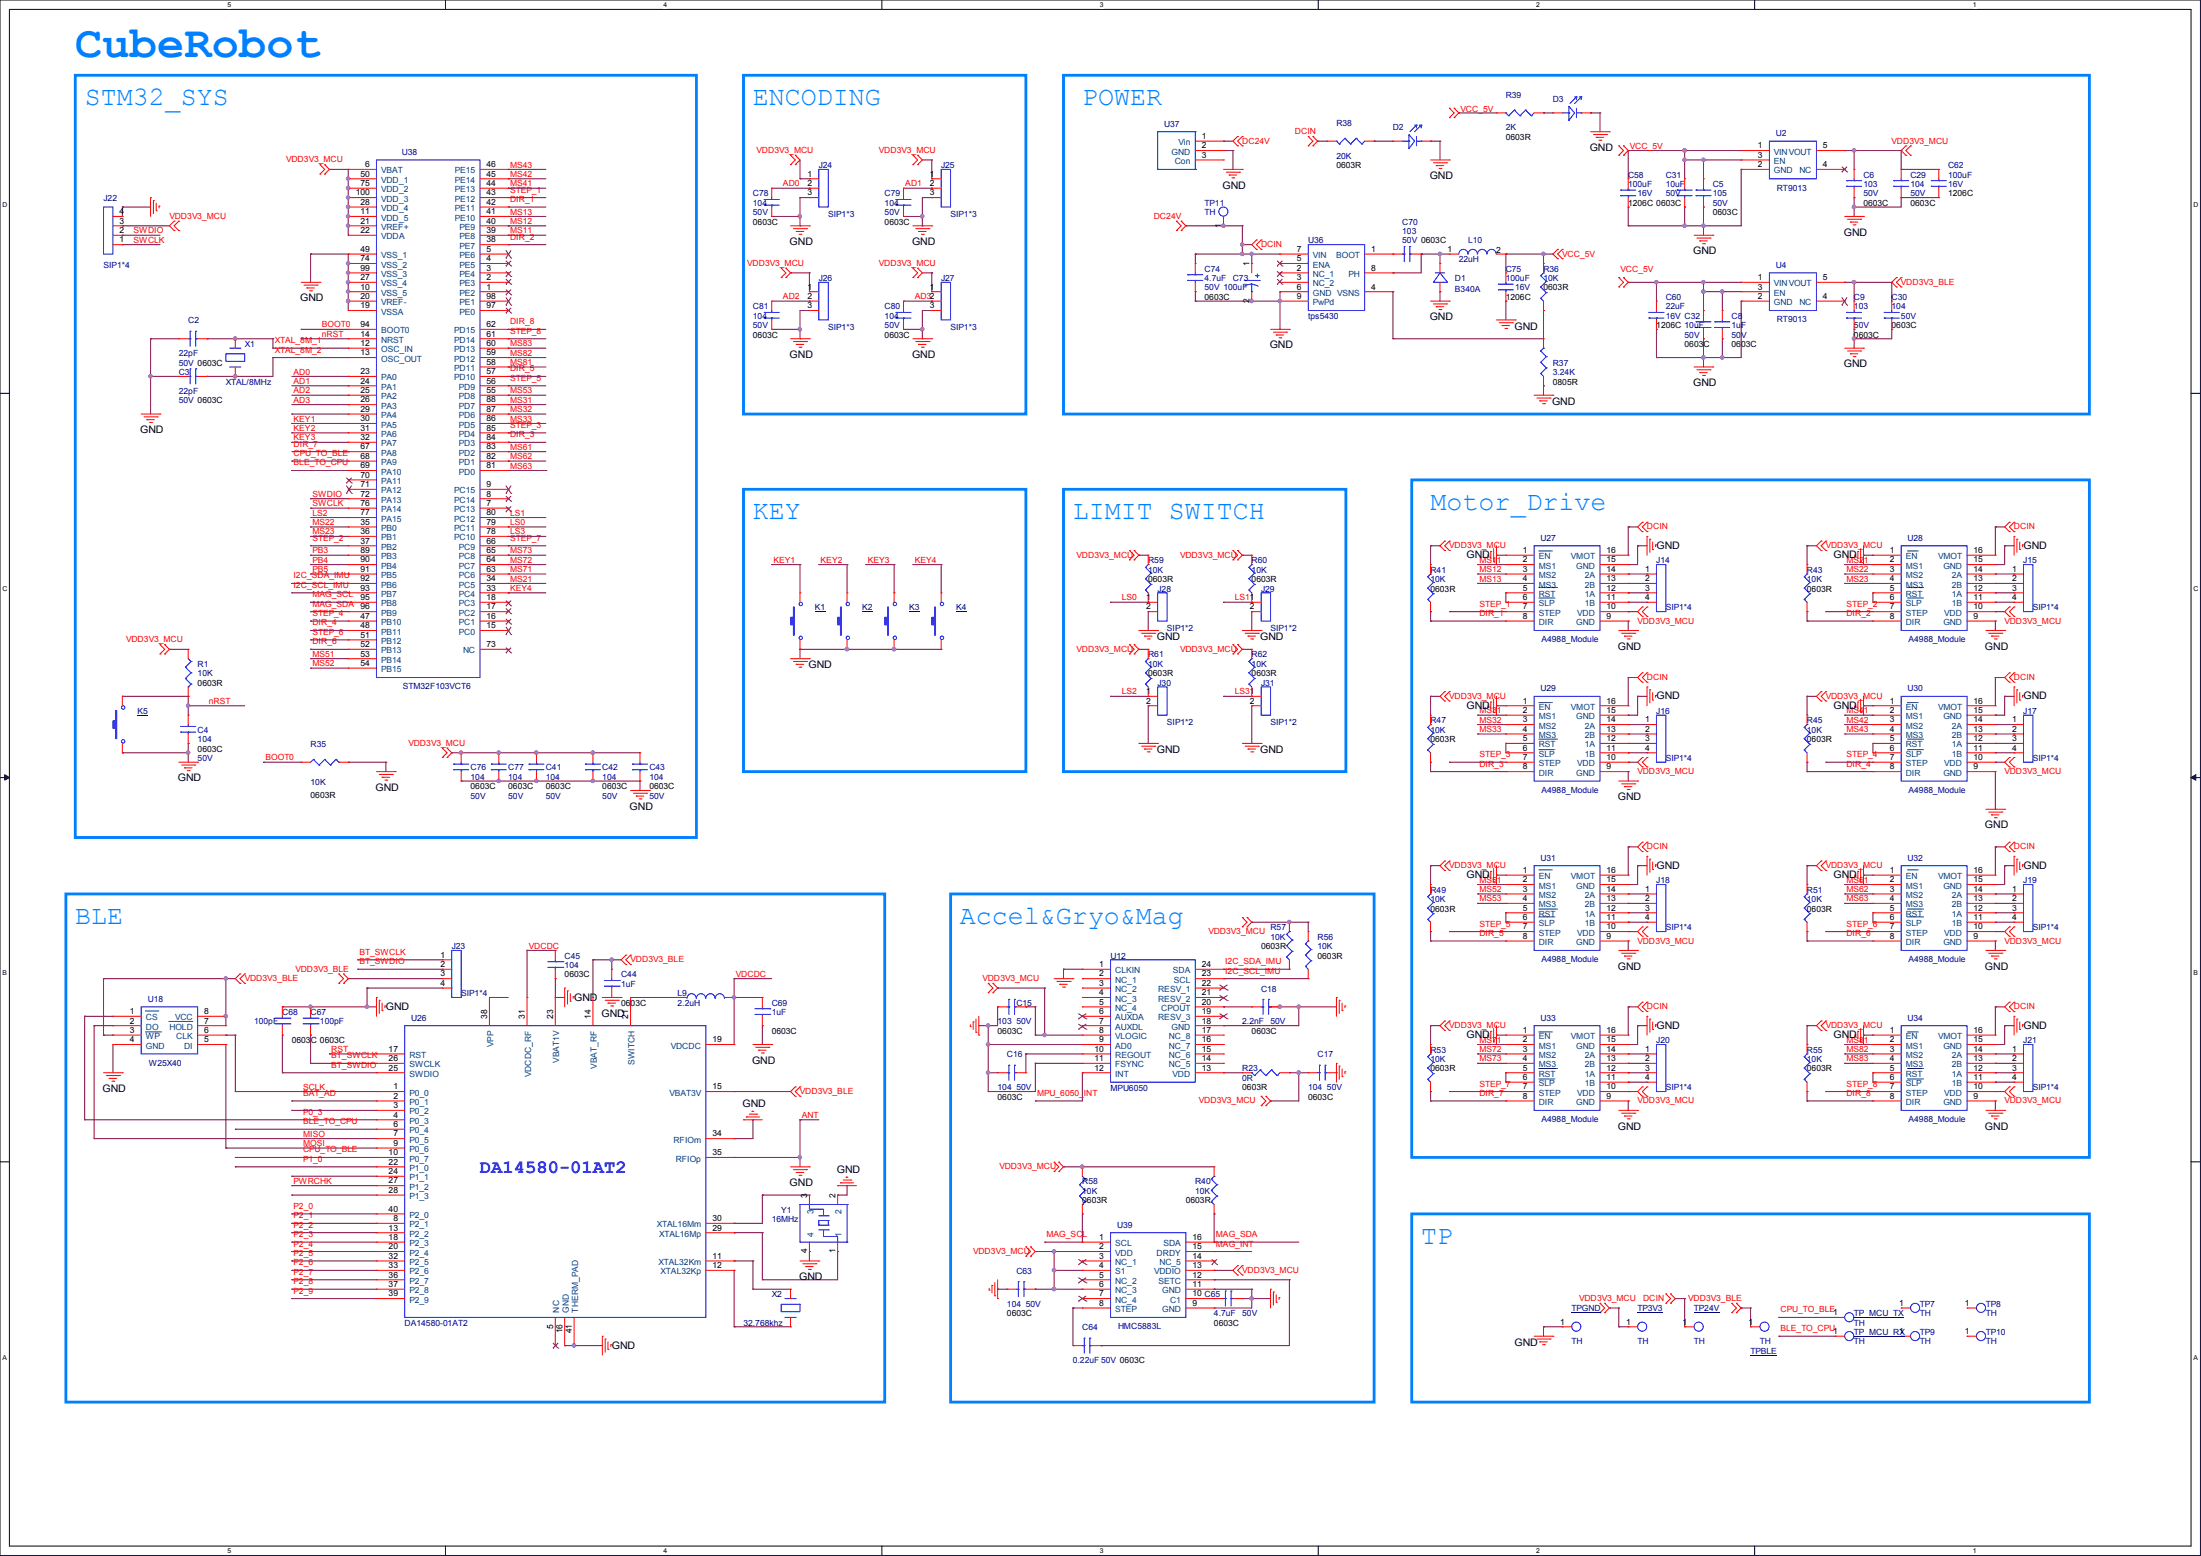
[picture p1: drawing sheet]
# OrCAD Capture schematic Cube_Robot.DSN
size A2

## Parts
C2  22pF  [0603C]
C3  22pF  [0603C]
C4  104  [0603C]
C5  105  [0603C]
C6  103  [0603C]
C8  1uF  [0603C]
C9  103  [0603C]
C15  103  [0603C]
C16  104  [0603C]
C17  104  [0603C]
C18  2.2nF  [0603C]
C29  104  [0603C]
C30  104  [0603C]
C31  10uF  [0603C]
C32  10uF  [0603C]
C41  104  [0603C]
C42  104  [0603C]
C43  104  [0603C]
C44  1uF  [0603C]
C45  104  [0603C]
C58  100uF  [1206C]
C60  22uF  [1206C]
C62  100uF  [1206C]
C63  104  [0603C]
C64  0.22uF  [0603C]
C65  4.7uF  [0603C]
C67  100pF  [0603C]
C68  100pF  [0603C]
C69  1uF  [0603C]
C70  103  [0603C]
C73  100uF  [CAP-5R0-10X13]
C74  4.7uF  [0603C]
C75  100uF  [1206C]
C76  104  [0603C]
C77  104  [0603C]
C78  104  [0603C]
C79  104  [0603C]
C80  104  [0603C]
C81  104  [0603C]
D1  B340A  [SMA]
D2  LED  [0603LED]
D3  LED  [0603LED]
J14  SIP1*4  [SIP-4-2R5]
J15  SIP1*4  [SIP-4-2R5]
J16  SIP1*4  [SIP-4-2R5]
J17  SIP1*4  [SIP-4-2R5]
J18  SIP1*4  [SIP-4-2R5]
J19  SIP1*4  [SIP-4-2R5]
J20  SIP1*4  [SIP-4-2R5]
J21  SIP1*4  [SIP-4-2R5]
J22  SIP1*4  [SIP-4-2R5]
J23  SIP1*4  [SIP-4-2R5]
J24  SIP1*3  [SIP-3-2R5]
J25  SIP1*3  [SIP-3-2R5]
J26  SIP1*3  [SIP-3-2R5]
J27  SIP1*3  [SIP-3-2R5]
J28  SIP1*2  [SIP-2-2R5]
J29  SIP1*2  [SIP-2-2R5]
J30  SIP1*2  [SIP-2-2R5]
J31  SIP1*2  [SIP-2-2R5]
K1  KEY  [KEY0_37x0_62]
K2  KEY  [KEY0_37x0_62]
K3  KEY  [KEY0_37x0_62]
K4  KEY  [KEY0_37x0_62]
K5  KEY  [KEY0_37x0_62]
L9  2.2uH  [0402L]
L10  22uH  [SMDPL-10R4X10R4X3R0]
R1  10K  [0603R]
R23  0R  [0603R]
R35  10K  [0603R]
R36  10K  [0603R]
R37  3.24K  [0805R]
R38  20K  [0603R]
R39  2K  [0603R]
R40  10K  [0603R]
R41  10K  [0603R]
R43  10K  [0603R]
R45  10K  [0603R]
R47  10K  [0603R]
R49  10K  [0603R]
R51  10K  [0603R]
R53  10K  [0603R]
R55  10K  [0603R]
R56  10K  [0603R]
R57  10K  [0603R]
R58  10K  [0603R]
R59  10K  [0603R]
R60  10K  [0603R]
R61  10K  [0603R]
R62  10K  [0603R]
TP3V3  TH  [TP_TH]
TP7  TH  [HOLES-3R00]
TP8  TH  [HOLES-3R00]
TP9  TH  [HOLES-3R00]
TP10  TH  [HOLES-3R00]
TP11  TH  [TP_TH]
TP24V  TH  [TP_TH]
TP_MCU_RX  TH  [TP_TH]
TP_MCU_TX  TH  [TP_TH]
TPBLE  TH  [TP_TH]
TPGND  TH  [TP_TH]
U2  RT9013  [SOT23-5]
U4  RT9013  [SOT23-5]
U12  MPU6050  [QFN24]
U18  W25X40  [SOP8_NOPAD]
U26  DA14580-01AT2  [QFN40_5_5]
U27  A4988_Module  [A4988]
U28  A4988_Module  [A4988]
U29  A4988_Module  [A4988]
U30  A4988_Module  [A4988]
U31  A4988_Module  [A4988]
U32  A4988_Module  [A4988]
U33  A4988_Module  [A4988]
U34  A4988_Module  [A4988]
U36  tps5430  [SOP8]
U37  DC005  [DC005]
U38  STM32F103VCT6  [LQFP100]
U39  HMC5883L  [HMC5883L]
X1  XTAL/8MHz  [HC-49]
X2  32.768khz  [0805R]
Y1  16MHz  [OSC-4P-3R2X2R5-SMD]

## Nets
GND: C2.1 C3.1 C4.1 C5.1 C6.1 C8.1 C9.1 C15.1 C16.1 C17.2 C18.2 C29.1 C30.1 C31.1 C32.1 C41.1 C42.1 C43.1 C44.2 C45.2 C58.1 C60.1 C62.1 C63.1 C65.2 C67.1 C68.1 C69.2 C73.2 C74.1 C75.1 C76.1 C77.1 C78.1 C79.1 C80.1 C81.1 D1.1 D2.2 D3.2 J22.4 J23.4 J24.3 J25.3 J26.3 J27.3 J28.2 J29.2 J30.2 J31.2 K1.1 K2.1 K3.1 K4.1 K5.1 R35.2 R37.1 TPGND.1 U2.2(GND) U4.2(GND) U12.1(CLKIN) U12.9(AD0) U12.11(FSYNC) U12.18(GND) U18.4(GND) U26.16(GND) U26.23(VBAT1V) U26.34(RFIOm) U26.35(RFIOp) U26.41(THERM_PAD) U27.1(~{EN}) U27.9(GND) U27.15(GND) U28.1(~{EN}) U28.9(GND) U28.15(GND) U29.1(~{EN}) U29.9(GND) U29.15(GND) U30.1(~{EN}) U30.9(GND) U30.15(GND) U31.1(~{EN}) U31.9(GND) U31.15(GND) U32.1(~{EN}) U32.9(GND) U32.15(GND) U33.1(~{EN}) U33.9(GND) U33.15(GND) U34.1(~{EN}) U34.9(GND) U34.15(GND) U36.6(GND) U36.9(PwPd) U37.2(GND) U38.10(VSS_5) U38.19(VSSA) U38.20(VREF-) U38.27(VSS_4) U38.49(VSS_1) U38.74(VSS_2) U38.99(VSS_3) U39.9(GND) U39.11(GND) Y1.2 Y1.4
VCC_5V: C5.2 C8.2 C31.2 C32.2 C58.2 C60.2 C75.2 L10.2 R36.2 R39.2 U2.1(VIN) U2.3(EN) U4.1(VIN) U4.3(EN)
VDD3V3_BLE: C9.2 C30.2 C44.1 J23.3 TPBLE.1 U4.5(VOUT) U18.3(~{WP}) U18.7(~{HOLD}) U18.8(VCC) U26.14(VBAT_RF) U26.15(VBAT3V)
VDD3V3_MCU: C6.2 C15.2 C17.1 C29.2 C41.2 C42.2 C43.2 C62.2 C63.2 C76.2 C77.2 J22.3 J24.1 J25.1 J26.1 J27.1 R1.1 R23.1 R40.2 R41.2 R43.2 R45.2 R47.2 R49.2 R51.2 R53.2 R55.2 R56.2 R57.2 R58.1 R59.2 R60.2 R61.2 R62.2 TP3V3.1 U2.5(VOUT) U12.8(VLOGIC) U27.10(VDD) U28.10(VDD) U29.10(VDD) U30.10(VDD) U31.10(VDD) U32.10(VDD) U33.10(VDD) U34.10(VDD) U38.6(VBAT) U38.11(VDD_5) U38.21(VREF+) U38.22(VDDA) U38.28(VDD_4) U38.50(VDD_1) U38.75(VDD_2) U38.100(VDD_3) U39.2(VDD) U39.4(S1) U39.6(NC_3) U39.13(VDDIO)
AD0: C78.2 J24.2 U38.23(PA0)
AD1: C79.2 J25.2 U38.24(PA1)
AD2: C81.2 J26.2 U38.25(PA2)
AD3: C80.2 J27.2 U38.26(PA3)
BAT_AD: U26.2(P0_1)
BLE_TO_CPU: TP_MCU_RX.1 U26.6(P0_4) U38.69(PA10)
BOOT0: R35.1 U38.94(BOOT0)
BT_SWCLK: C67.2 J23.1 U26.26(SWCLK)
BT_SWDIO: C68.2 J23.2 U26.25(SWDIO)
CPU_TO_BLE: TP_MCU_TX.1 U26.10(P0_7) U38.68(PA9)
DC24V: C73.1 C74.2 R38.2 TP11.1 TP24V.1 U27.16(VMOT) U28.16(VMOT) U29.16(VMOT) U30.16(VMOT) U31.16(VMOT) U32.16(VMOT) U33.16(VMOT) U34.16(VMOT) U36.7(VIN) U37.1(Vin)
DIR_1: R41.1 U27.8(DIR) U38.42(PE11)
DIR_2: R43.1 U28.8(DIR) U38.38(PE7)
DIR_3: R47.1 U29.8(DIR) U38.84(PD3)
DIR_4: R45.1 U30.8(DIR) U38.48(PB11)
DIR_5: R49.1 U31.8(DIR) U38.57(PD10)
DIR_6: R51.1 U32.8(DIR) U38.52(PB13)
DIR_7: R53.1 U33.8(DIR) U38.67(PA8)
DIR_8: R55.1 U34.8(DIR) U38.62(PD15)
I2C_SCL_IMU: R56.1 U12.23(SCL) U38.93(PB7)
I2C_SDA_IMU: R57.1 U12.24(SDA) U38.92(PB6)
KEY1: K1.2 U38.30(PA5)
KEY2: K2.2 U38.31(PA6)
KEY3: K3.2 U38.32(PA7)
KEY4: K4.2 U38.33(PC4)
LS0: J28.1 R59.1 U38.79(PC11)
LS1: J29.1 R60.1 U38.80(PC12)
LS2: J30.1 R61.1 U38.77(PA15)
LS3: J31.1 R62.1 U38.78(PC10)
MAG_INT: U39.15(DRDY)
MAG_SCL: R58.2 U38.95(PB8) U39.1(SCL)
MAG_SDA: R40.1 U38.96(PB9) U39.16(SDA)
MISO: U18.2(DO) U26.7(P0_5)
MOSI: U18.5(DI) U26.9(P0_6)
MPU_6050_INT: U12.12(INT)
MS11: U27.2(MS1) U38.39(PE8)
MS12: U27.3(MS2) U38.40(PE9)
MS13: U27.4(MS3) U38.41(PE10)
MS21: U28.2(MS1) U38.34(PC5)
MS22: U28.3(MS2) U38.35(PB0)
MS23: U28.4(MS3) U38.36(PB1)
MS31: U29.2(MS1) U38.88(PD7)
MS32: U29.3(MS2) U38.87(PD6)
MS33: U29.4(MS3) U38.86(PD5)
MS41: U30.2(MS1) U38.44(PE13)
MS42: U30.3(MS2) U38.45(PE14)
MS43: U30.4(MS3) U38.46(PE15)
MS51: U31.2(MS1) U38.53(PB14)
MS52: U31.3(MS2) U38.54(PB15)
MS53: U31.4(MS3) U38.55(PD8)
MS61: U32.2(MS1) U38.83(PD2)
MS62: U32.3(MS2) U38.82(PD1)
MS63: U32.4(MS3) U38.81(PD0)
MS71: U33.2(MS1) U38.63(PC6)
MS72: U33.3(MS2) U38.64(PC7)
MS73: U33.4(MS3) U38.65(PC8)
MS81: U34.2(MS1) U38.58(PD11)
MS82: U34.3(MS2) U38.59(PD12)
MS83: U34.4(MS3) U38.60(PD13)
NC_1: U12.2(NC_1)
NC_2: U12.3(NC_2)
NC_3: U12.4(NC_3)
NC_4: U12.5(NC_4)
NC_5: U12.14(NC_5)
NC_6: U12.15(NC_6)
NC_7: U12.16(NC_7)
NC_8: U12.17(NC_8)
nRST: C4.2 K5.2 R1.2 U38.14(NRST)
P0_3: U18.1(~{CS}) U26.4(P0_3)
P1_0: U26.22(P1_0)
P2_0: U26.40(P2_0)
P2_1: U26.8(P2_1)
P2_2: U26.13(P2_2)
P2_3: U26.18(P2_3)
P2_4: U26.20(P2_4)
P2_5: U26.32(P2_5)
P2_6: U26.33(P2_6)
P2_7: U26.36(P2_7)
P2_8: U26.37(P2_8)
P2_9: U26.39(P2_9)
PB3: U38.89(PB3)
PB4: U38.90(PB4)
PB5: U38.91(PB5)
PWRCHK: U26.27(P1_2)
RST: U26.17(RST)
SCLK: U18.6(CLK) U26.1(P0_0)
STEP_1: U27.7(STEP) U38.43(PE12)
STEP_2: U28.7(STEP) U38.37(PB2)
STEP_3: U29.7(STEP) U38.85(PD4)
STEP_4: U30.7(STEP) U38.47(PB10)
STEP_5: U31.7(STEP) U38.56(PD9)
STEP_6: U32.7(STEP) U38.51(PB12)
STEP_7: U33.7(STEP) U38.66(PC9)
STEP_8: U34.7(STEP) U38.61(PD14)
SWCLK: J22.1 U38.76(PA14)
SWDIO: J22.2 U38.72(PA13)
VDCDC: C45.1 C69.1 L9.2 U26.19(VDCDC) U26.31(VDCDC_RF)
XTAL_8M_1: C2.2 U38.12(OSC_IN) X1.2
XTAL_8M_2: C3.2 U38.13(OSC_OUT) X1.1
N16774269: U26.11(XTAL32Km) X2.2
N16774273: U26.12(XTAL32Kp) X2.1
N16774277: U26.29(XTAL16Mp) Y1.1
N16774293: U26.30(XTAL16Mm) Y1.3
N16774335: L9.1 U26.21(SWITCH)
N16779828: U27.5(~{RST}) U27.6(~{SLP})
N16781946: J14.1 U27.14(2A)
N16781949: J14.2 U27.13(2B)
N16781952: J14.3 U27.12(1A)
N16781955: J14.4 U27.11(1B)
N16782088: U28.5(~{RST}) U28.6(~{SLP})
N16782148: J15.1 U28.14(2A)
N16782150: J15.2 U28.13(2B)
N16782152: J15.3 U28.12(1A)
N16782154: J15.4 U28.11(1B)
N16782514: U29.5(~{RST}) U29.6(~{SLP})
N16782574: J16.1 U29.14(2A)
N16782576: J16.2 U29.13(2B)
N16782578: J16.3 U29.12(1A)
N16782580: J16.4 U29.11(1B)
N16782582: U30.5(~{RST}) U30.6(~{SLP})
N16782654: J17.1 U30.14(2A)
N16782656: J17.2 U30.13(2B)
N16782658: J17.3 U30.12(1A)
N16782660: J17.4 U30.11(1B)
N16783067: U31.5(~{RST}) U31.6(~{SLP})
N16783127: J18.1 U31.14(2A)
N16783129: J18.2 U31.13(2B)
N16783131: J18.3 U31.12(1A)
N16783133: J18.4 U31.11(1B)
N16783135: U32.5(~{RST}) U32.6(~{SLP})
N16783207: J19.1 U32.14(2A)
N16783209: J19.2 U32.13(2B)
N16783211: J19.3 U32.12(1A)
N16783213: J19.4 U32.11(1B)
N16784006: U33.5(~{RST}) U33.6(~{SLP})
N16784066: J20.1 U33.14(2A)
N16784068: J20.2 U33.13(2B)
N16784070: J20.3 U33.12(1A)
N16784072: J20.4 U33.11(1B)
N16784074: U34.5(~{RST}) U34.6(~{SLP})
N16784146: J21.1 U34.14(2A)
N16784148: J21.2 U34.13(2B)
N16784150: J21.3 U34.12(1A)
N16784152: J21.4 U34.11(1B)
N16789605: C70.2 D1.2 L10.1 U36.8(PH)
N16792399: R36.1 R37.2 U36.4(VSNS)
N16801584: D2.1 R38.1
N16804138: D3.1 R39.1
N16843413: C18.1 U12.20(CPOUT)
N16843463: C16.2 U12.10(REGOUT)
N16843543: R23.2 U12.13(VDD)
N16843618: C64.1 U39.8(STEP)
N16843634: C64.2 U39.12(SETC)
N16848005: C65.1 U39.10(C1)
N16858120: C70.1 U36.1(BOOT)

Not connected (* = marked no-connect by the designer): TP7 1; TP8 1; TP9 1; TP10 1; U2 4(NC)*; U4 4(NC)*; U12 6(AUXDA)* 7(AUXDL)* 19(RESV_3)* 21(RESV_2)* 22(RESV_1)*; U26 3(P0_2) 5(NC)* 24(P1_1) 28(P1_3) 38(VPP); U36 2(NC_1)* 3(NC_2)* 5(ENA)*; U37 3(Con); U38 1(PE2)* 2(PE3)* 3(PE4)* 4(PE5)* 5(PE6)* 7(PC13)* 8(PC14)* 9(PC15)* 15(PC0)* 16(PC1)* 17(PC2)* 18(PC3)* 29(PA4) 70(PA11)* 71(PA12)* 73(NC)* 97(PE0)* 98(PE1)*; U39 3(NC_1)* 5(NC_2)* 7(NC_4)* 14(NC_5)*

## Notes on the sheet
- CubeRobot
- STM32_SYS
- ENCODING
- POWER
- Motor_Drive
- KEY
- LIMIT SWITCH
- BLE
- Accel&Gryo&Mag
- TP
